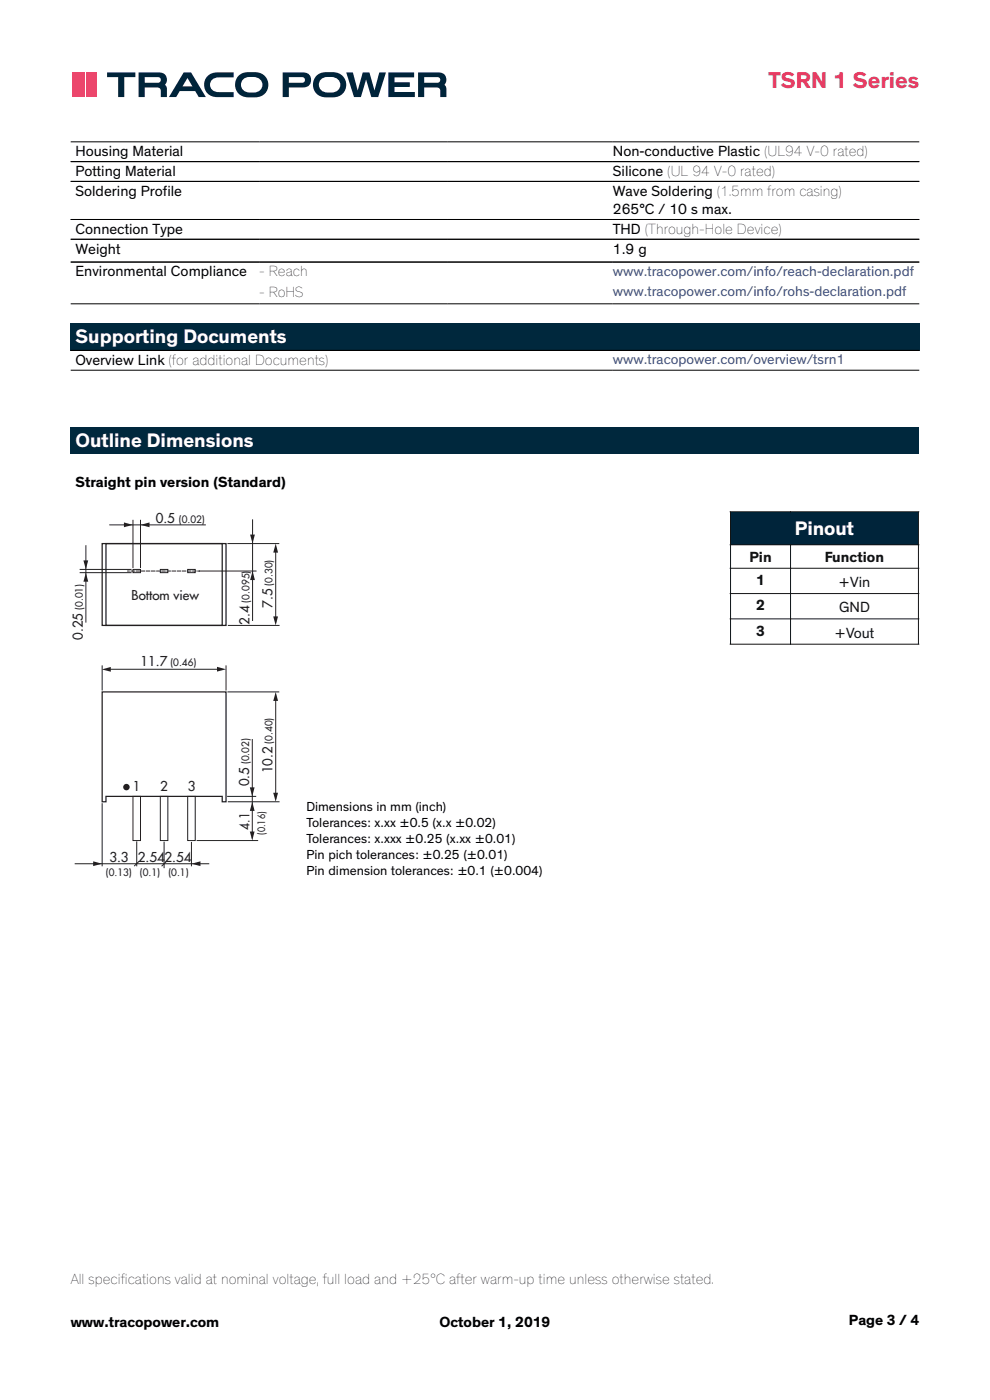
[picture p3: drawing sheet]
<svg xmlns="http://www.w3.org/2000/svg" width="210mm" height="297mm" viewBox="0 0 210 297" stroke-linecap="round" stroke-linejoin="round" font-family="sans-serif">
<path d="M15 30.1h180M15 34.3h180M15 38.5h180M15 46.6h180M15 50.8h180M15 55.6h180M15 64.5h180" fill="none" stroke="#000" stroke-width=".21"/>
<g fill="#00283d">
<path d="M15 68.5h115v5.8h-115z"/>
<path d="M130 68.5h65v5.8h-65z"/>
</g>
<path d="M15 74.3h180M15 78.5h180" fill="none" stroke="#000" stroke-width=".21"/>
<path d="M15 90.7h180v5.6h-180z" fill="#00283d"/>
<path d="M21.7 115.3h26.2v17.4h-26.2zM22.5 115.3h24.6v17.4h-24.6zM21.7 146.8h26.2v23.3h-.8v-1.2h-24.6v1.2h-.8z" fill="none" stroke="#231f20" stroke-width=".26"/>
<path d="M28.2 120.8h1.6v.7h-1.6zM34 120.8h1.6v.7h-1.6zM39.8 120.8h1.6v.7h-1.6zM28.2 168.9h1.6v9.4h-1.6zM34 168.9h1.6v9.4h-1.6zM39.8 168.9h1.6v9.4h-1.6z" fill="none" stroke="#231f20" stroke-width=".21"/>
<path d="M53 176.4h1l-.5 1.9z" fill="#231f20"/>
<path d="M48.3 146.8h10.8M41.8 178.3h12.9M48.4 170.1h10.8" fill="none" stroke="#231f20" stroke-width=".21"/>
<g fill="#231f20">
<path d="M58 168.2h1l-.5 1.9z"/>
<path d="M58.5 146.8l.5 1.9h-1z"/>
</g>
<path d="M53.5 156.9v20.9M58.5 148.2v21.1M48.3 168.9h5.9" fill="none" stroke="#231f20" stroke-width=".21"/>
<g fill="#231f20">
<path d="M53.5 170.1l.5 1.9h-1z"/>
<path d="M53 167h1l-.5 1.9z"/>
<path d="M40.6 183.2l1.9-.5v1z"/>
</g>
<path d="M21.7 170.5v13.2M29 178.6v5.1M34.8 178.7v5.4M40.6 178.7v5M15.9 183.2h28.4M29.4 182.8l-.9 .9M35.3 182.8l-.9 .9" fill="none" stroke="#231f20" stroke-width=".21"/>
<path d="M19.8 182.7l1.9 .5-1.9 .5z" fill="#231f20"/>
<path d="M21.7 141.3v5.1" fill="none" stroke="#231f20" stroke-width=".21"/>
<g fill="#231f20">
<path d="M46 141.5l1.9 .5-1.9 .5z"/>
<path d="M21.6 142l1.9-.5v1z"/>
</g>
<path d="M48.3 115.3h10.8M48.4 132.7h10.8M22.8 142h23.5M47.9 141.3v5.1" fill="none" stroke="#231f20" stroke-width=".21"/>
<g fill="#231f20">
<path d="M58 130.8h1l-.5 1.9z"/>
<path d="M58.5 115.3l.5 1.9h-1z"/>
</g>
<path d="M53.6 110.3v21.3M58.5 116.8v15.1M42.3 121.1h12" fill="none" stroke="#231f20" stroke-width=".21"/>
<g fill="#231f20">
<path d="M53.6 121.1l.5 2h-1z"/>
<path d="M53.1 113.4h1l-.5 1.9z"/>
</g>
<path d="M18.2 115.8v16.2M28.2 110.4v10M29.8 110.4v10M17 120.8h10.8M17 121.5h10.8" fill="none" stroke="#231f20" stroke-width=".21"/>
<g fill="#231f20">
<path d="M18.2 121.5l.5 1.9h-1z"/>
<path d="M17.7 118.9h1l-.5 1.9z"/>
<path d="M29.8 111.4l1.9-.6v1z"/>
</g>
<path d="M23.3 111.4h20.3" fill="none" stroke="#231f20" stroke-width=".21"/>
<g fill="#231f20">
<path d="M26.3 110.8l1.9 .6-1.9 .4z"/>
<circle cx="26.8" cy="167" r=".69"/>
</g>
<path d="M27.1 121.1h.3M41.9 121.1h.4" fill="none" stroke="#231f20" stroke-width=".21"/>
<path d="M27.8 121.1h14" fill="none" stroke="#231f20" stroke-width=".21" stroke-dasharray=".7 .4"/>
<path d="M155 108.6h39.8v7h-39.8z" fill="#00243a"/>
<g fill="none" stroke="#101315" stroke-width=".21">
<path d="M154.9 108.6h40M154.9 115.6h40M155 108.6v6.9M155 115.6v4.9M167.7 115.6v4.9M194.8 108.6v6.9M194.8 115.6v4.9M154.9 120.6h40M154.9 125.9h40M154.9 131.3h40M154.9 136.7h40M155 120.6v5.3"/>
<path d="M155 126v5.2M155 131.4v5.2M167.7 120.6v5.3M167.7 126v5.2M167.7 131.4v5.2M194.8 120.6v5.3M194.8 126v5.2M194.8 131.4v5.2"/>
</g>
<g fill="#00243a">
<path d="M82.4 15.4h5.4v1h-4.1v1.1h3.2v1h-3.2v1h4.3v1.1h-5.6z"/>
<path d="M44.2 16a6.7 6.7 0 0 1 4-.6h1.4v1h-3.2a1.59 1.59 0 0 0-1.9 1.6 1.59 1.59 0 0 0 1.9 1.5h3.2v1.1h-3.5a2.64 2.64 0 0 1-2.6-1.6 2.64 2.64 0 0 1 .7-3z"/>
<path d="M22.7 15.4h6v1h-2.3v4.2h-1.3v-4.2h-2.4z"/>
<path d="M73.4 15.4h1.5l1 3.8 1-3.8h1.5l1 3.8 1.1-3.8h1.4l-1.7 5.2h-1.4l-1.1-3.7-1.1 3.7h-1.5z"/>
<path d="M39.8 16.6l1 1.7h-2.1zM39 15.4l-3.2 5.2h1.6l.7-1.3h3.3l.8 1.3h1.5l-3.2-5.2z"/>
<path d="M51.6 16.8a3 3 0 0 1 3.8 .4 1.69 1.69 0 0 1-.1 1.8 1.69 1.69 0 0 1-1.8 .6 1.8 1.8 0 0 1-1.9-.4 1.8 1.8 0 0 1-.3-2zM50.7 15.9a2.71 2.71 0 0 0-.6 3.1 2.71 2.71 0 0 0 2.6 1.7 3.9 3.9 0 0 0 3.7-1.1 2.69 2.69 0 0 0 .2-2.9 2.69 2.69 0 0 0-2.5-1.4 4.3 4.3 0 0 0-3.4 .6z"/>
<path d="M68.1 16.8a3 3 0 0 1 3.9 .4 1.69 1.69 0 0 1-.2 1.8 1.69 1.69 0 0 1-1.7 .6 1.8 1.8 0 0 1-2-.4 1.8 1.8 0 0 1-.3-2zM67.3 15.9a2.71 2.71 0 0 0-.7 3.1 2.71 2.71 0 0 0 2.6 1.7 3.9 3.9 0 0 0 3.7-1.1 2.69 2.69 0 0 0 .2-2.9 2.69 2.69 0 0 0-2.4-1.4 4.3 4.3 0 0 0-3.4 .6z"/>
</g>
<g fill="#00243a">
<path d="M61.3 16.4h2.8a.6 .6 0 0 1 .6 .6 .6 .6 0 0 1-.6 .6h-2.8zM60 15.4v5.2h1.3v-2h3a1.59 1.59 0 0 0 1.7-1.6 1.59 1.59 0 0 0-1.7-1.6z" fill-rule="evenodd"/>
<path d="M90 16.4h2.8a.6 .6 0 0 1 .6 .6 .6 .6 0 0 1-.6 .6h-2.8zM88.7 15.4v5.2h1.3v-2h2.6a.78 .78 0 0 1 .8 1v1h1.3l-.1-2.1-.3-.5a1.55 1.55 0 0 0 .2-1.8 1.55 1.55 0 0 0-1.5-.8z" fill-rule="evenodd"/>
<path d="M30.7 16.4h2.8a.6 .6 0 0 1 .6 .6 .6 .6 0 0 1-.6 .6h-2.8zM29.4 15.4v5.2h1.3v-2h2.6a.78 .78 0 0 1 .8 1v1h1.3l-.1-2.1-.3-.5a1.55 1.55 0 0 0 .3-1.8 1.55 1.55 0 0 0-1.6-.8z" fill-rule="evenodd"/>
</g>
<g fill="#ed466c">
<path d="M15.3 15.4h2.2v5.2h-2.2z"/>
<path d="M18.3 15.4h2.1v5.2h-2.1z"/>
</g>
<path d="M17.9 15.4v5.2" fill="none" stroke="#ed466c" stroke-width=".29"/>
<text font-size="4.9" fill="#e53d63" x="163" y="18.7">TSRN 1 Series</text>
<g font-size="4.2" fill="#fff">
<text x="16" y="72.7">Supporting Documents</text>
<text x="16" y="94.8">Outline Dimensions</text>
<text x="168.6" y="113.5">Pinout</text>
</g>
<g font-size="3.2">
<text x="16" y="33.1">Housing Material</text>
<text x="130" y="33.1">Non-conductive Plastic (UL94 V-0 rated)</text>
<text x="16" y="37.3">Potting Material</text>
<text x="16" y="41.5">Soldering Profile</text>
<text x="130" y="37.3">Silicone (UL 94 V-0 rated)</text>
<text x="130" y="41.5">Wave Soldering (1.5mm from casing)</text>
<text x="130" y="45.4">265°C / 10 s max.</text>
<text x="16" y="49.6">Connection Type</text>
<text x="16" y="53.8">Weight</text>
<text x="130" y="49.6">THD (Through-Hole Device)</text>
<text x="130" y="53.8">1.9 g</text>
<text x="16" y="58.6">Environmental Compliance</text>
<text x="55" y="58.7">- Reach</text>
<text x="55" y="63">- RoHS</text>
<text x="16" y="77.4">Overview Link (for additional Documents)</text>
<text x="16" y="103.3">Straight pin version (Standard)</text>
<text x="15" y="272.4">All specifications valid at nominal voltage, full load and +25°C after warm-up time unless otherwise stated.</text>
<text x="15" y="281.6">www.tracopower.com</text>
<text x="93.2" y="281.6">October 1, 2019</text>
<text x="180.1" y="281.1">Page 3 / 4</text>
</g>
<g font-size="3.2" fill="#101315">
<text x="159" y="119.1">Pin</text>
<text x="175" y="119.1">Function</text>
<text x="160.4" y="124.1">1</text>
<text x="177.9" y="124.5">+Vin</text>
<text x="160.4" y="129.5">2</text>
<text x="178" y="129.9">GND</text>
<text x="160.4" y="134.9">3</text>
<text x="177.1" y="135.2">+Vout</text>
</g>
<g font-size="3" fill="#3a4793">
<text x="130" y="58.5">www.tracopower.com/info/reach-declaration.pdf</text>
<text x="130" y="62.9">www.tracopower.com/info/rohs-declaration.pdf</text>
<text x="130" y="77.3">www.tracopower.com/overview/tsrn1</text>
</g>
<g font-size="2.8" fill="#231f20">
<text x="33" y="110.9">0.5</text>
<text x="27.9" y="127.2">Bottom view</text>
<text x="57.8" y="128.9" transform="rotate(-90 57.8 128.9)">7.5</text>
<text x="17.6" y="135.7" transform="rotate(-90 17.6 135.7)">0.25</text>
<text x="52.9" y="132.5" transform="rotate(-90 52.9 132.5)">2.4</text>
<text x="29.8" y="141.4">11.7</text>
<text x="28.2" y="167.7">1</text>
<text x="34" y="167.7">2</text>
<text x="39.8" y="167.7">3</text>
<text x="52.9" y="166.8" transform="rotate(-90 52.9 166.8)">0.5</text>
<text x="57.8" y="164.1" transform="rotate(-90 57.8 164.1)">10.2</text>
<text x="52.9" y="176" transform="rotate(-90 52.9 176)">4.1</text>
<text x="23.2" y="182.8">3.3</text>
<text x="29.2" y="182.8">2.54</text>
<text x="34.9" y="182.8">2.54</text>
</g>
<g font-size="2.8" fill="#000001">
<text x="65" y="172.1">Dimensions in mm (inch)</text>
<text x="65" y="175.5">Tolerances: x.xx ±0.5 (x.x ±0.02)</text>
<text x="65" y="178.9">Tolerances: x.xxx ±0.25 (x.xx ±0.01)</text>
<text x="65" y="182.2">Pin pich tolerances: ±0.25 (±0.01)</text>
<text x="65" y="185.6">Pin dimension tolerances: ±0.1 (±0.004)</text>
</g>
<g font-size="2.1" fill="#231f20">
<text x="37.9" y="110.9">(0.02)</text>
<text x="57.8" y="124.2" transform="rotate(-90 57.8 124.2)">(0.30)</text>
<text x="17.6" y="129.4" transform="rotate(-90 17.6 129.4)">(0.01)</text>
<text x="52.9" y="127.8" transform="rotate(-90 52.9 127.8)">(0.095)</text>
<text x="36.1" y="141.4">(0.46)</text>
<text x="57.8" y="157.8" transform="rotate(-90 57.8 157.8)">(0.40)</text>
<text x="52.9" y="162.1" transform="rotate(-90 52.9 162.1)">(0.02)</text>
<text x="56.3" y="177.2" transform="rotate(-90 56.3 177.2)">(0.16)</text>
<text x="22.5" y="185.9">(0.13)</text>
<text x="29.7" y="185.9">(0.1)</text>
<text x="35.7" y="185.9">(0.1)</text>
</g>
</svg>
